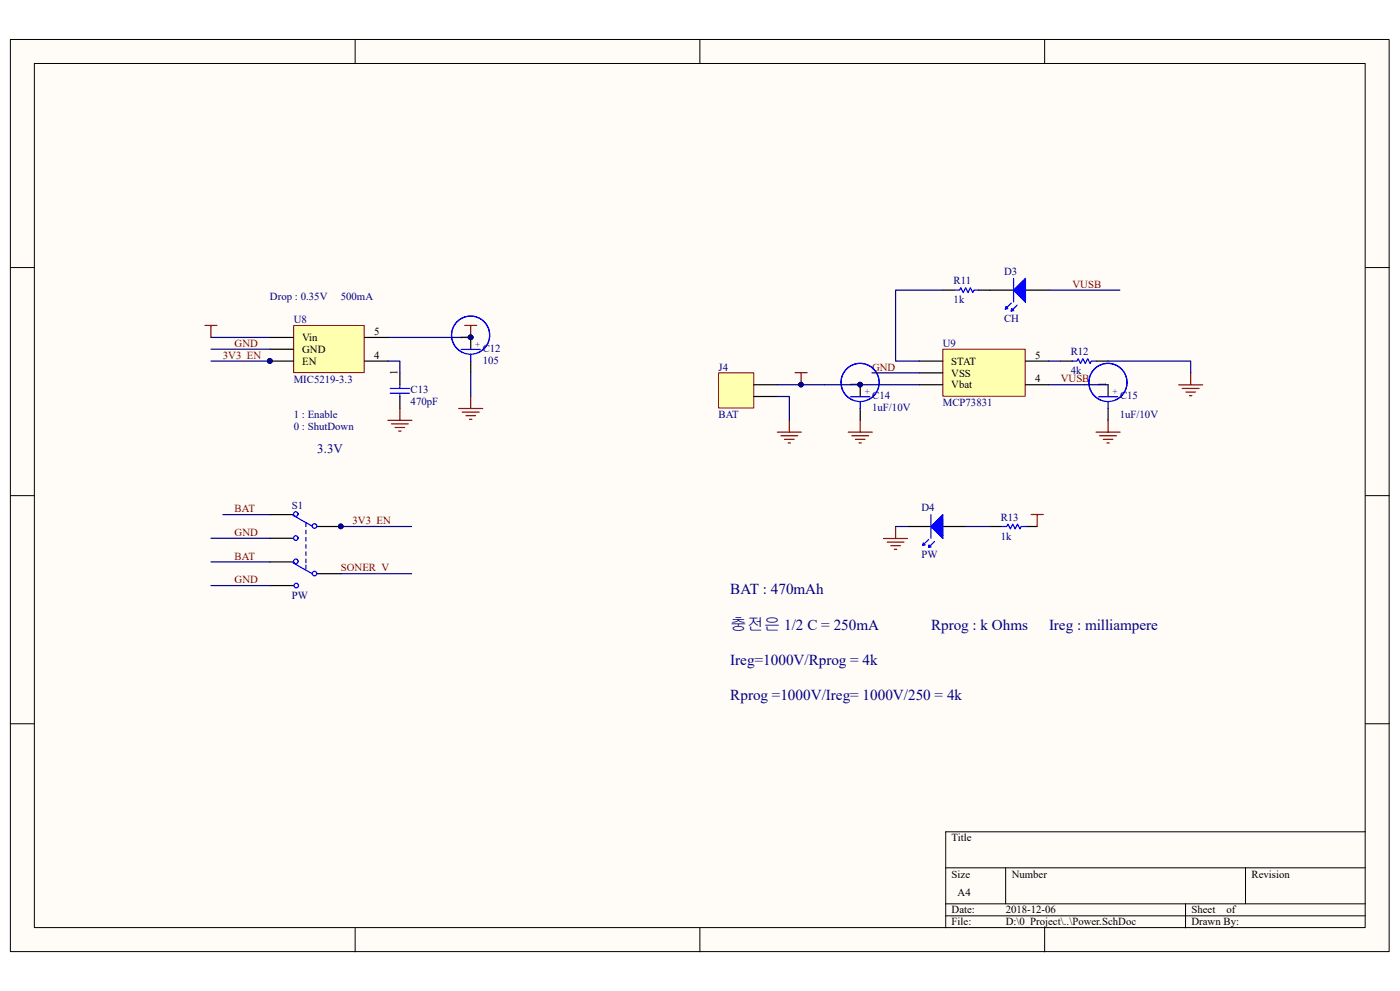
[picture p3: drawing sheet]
<svg xmlns="http://www.w3.org/2000/svg" width="297mm" height="210mm" viewBox="0 0 297 210" stroke-linecap="round" stroke-linejoin="round" font-family="sans-serif">
<g fill="#fffcf8" stroke="#000" stroke-width=".21">
<path d="M2.2 8.4h292.2v193.2h-292.2z" fill-rule="evenodd"/>
<path d="M7.3 13.4h282v183.1h-282z" fill-rule="evenodd"/>
</g>
<g fill="none" stroke="#000" stroke-width=".21">
<path d="M75.3 8.4v5M148.3 8.4v5M221.4 8.4v5M2.2 56.7h5.1M289.4 56.7h5M2.2 105h5.1M289.4 105h5M2.2 153.3h5.1M289.4 153.3h5M289.4 176.2h-89v20.3M75.3 196.5v5.1M148.3 196.5v5.1"/>
<path d="M200.4 183.8h89M200.4 191.4h89M200.4 194h89M213.1 183.8v7.6M221.4 196.5v5.1M251.2 191.4v5.1M263.9 183.8v7.6"/>
</g>
<path d="M199.8 61.5h2.5M207.3 61.5h7.5M217.3 61.5h5M224.8 76.5h2.5M232.3 76.5h2.5" fill="none" stroke="#000" stroke-width=".25"/>
<path d="M214.8 59v5M217.2 59.3v4.3l-2.2-2.1zM202.3 61.5h1.1l.2-.6 .5 1.1 .5-1.1 .5 1.1 .5-1.1 .6 1.1 .2-.5h1M214.3 64.2l-1.3 1.3 .2-.6 .4 .5-.6 .1M214.8 61.5l2.5-2.5v5zM215.6 64.6l-1.3 1.3 .1-.5 .4 .4-.5 .1M227.2 76.5h1l.3-.5 .5 1 .5-1 .5 1 .5-1 .5 1 .3-.5h1" fill="none" stroke="#00f" stroke-width=".25"/>
<path d="M216.6 62.3v-1.5l-.8 .8 .8 .7M217 63.2v-3.4l-1.7 1.7 1.8 1.8" fill="none" stroke="#00f" stroke-width=".76"/>
<path d="M252.3 79v2.5M232.3 91.5h5.1M233 92.3h3.6M233.8 93.1h2M234.6 93.8h.5M234.8 89v2.5M249.8 81.5h5.1M250.6 82.3h3.5M251.3 83h2M252.1 83.8h.5" fill="none" stroke="#800000" stroke-width=".25"/>
<path d="M199.8 74h17.5v9.9h-17.5z" fill-rule="evenodd" fill="#ffffb0" stroke="#800000" stroke-width=".21"/>
<g fill="none" stroke="#000" stroke-width=".25">
<path d="M84.7 79v2.5M99.8 71.5v2.5M99.8 76.5v2.5M194.8 76.5h5M194.8 79h5M217.3 76.5h5M84.7 84v2.5M182.3 81.5v2.5M182.3 86.5v2.5M194.8 81.5h5M217.3 81.5h5M234.8 81.5v2.5"/>
<path d="M234.8 86.5v2.5"/>
</g>
<g fill="none" stroke="#00f" stroke-width=".25">
<path d="M97.7 74h4.1M98.1 74.7a4 4 0 0 1-1.2-6.6 4 4 0 0 1 6.6 1.3 4 4 0 0 1-3.7 5.6M99.8 75v1.6M101.3 74.7a4 4 0 0 0 1.2-6.6 4 4 0 0 0-6.5 1.4 4 4 0 0 0 3.8 5.5M82.7 83.3h4.1M82.7 82.3h4.1M84.7 81.5v.8M84.7 83.3v.8M180.3 84h4M180.7 84.7a4 4 0 0 1-1.3-6.6 4 4 0 0 1 6.6 1.4 4 4 0 0 1-3.7 5.6M182.3 85.1v1.5M183.9 84.7a4 4 0 0 0 1.2-6.6 4 4 0 0 0-6.6 1.4 4 4 0 0 0 3.8 5.6"/>
<path d="M232.8 84h4.1M233.2 84.7a4 4 0 0 1-1.2-6.6 4 4 0 0 1 6.5 1.4 4 4 0 0 1-3.7 5.6M234.8 85.1v1.5M236.4 84.7a4 4 0 0 0 1.2-6.6 4 4 0 0 0-6.6 1.4 4 4 0 0 0 3.8 5.6"/>
</g>
<path d="M44.7 74h12.5M44.7 76.5h12.5M44.7 71.5h12.5M82.2 76.5h2.5v2.5M82.2 71.5h17.6M99.8 79v5M199.8 61.5h-10v15h5M222.3 61.5h15M222.3 81.5h12.5" fill="none" stroke="#000080" stroke-width=".25"/>
<g fill="none" stroke="#800000" stroke-width=".25">
<path d="M168.5 78.9h2.5M169.8 78.9v2.6M82.2 89h5.1M83 89.8h3.5M83.7 90.5h2.1M84.5 91.3h.5M84.7 86.5v2.5M97.2 86.5h5.1M98 87.3h3.5M98.7 88.1h2.1M99.5 88.8h.5M99.8 84v2.5"/>
<path d="M179.8 91.5h5M180.5 92.3h3.6M181.3 93.1h2M182 93.8h.5M182.3 89v2.5"/>
</g>
<g fill="#000080" stroke="#000080" stroke-width=".21">
<circle cx="182.3" cy="81.5" r=".48"/>
<circle cx="169.7" cy="81.5" r=".48"/>
<circle cx="99.7" cy="71.4" r=".48"/>
<circle cx="57.2" cy="76.5" r=".49"/>
</g>
<path d="M62.2 69h15v9.9h-15z" fill-rule="evenodd" fill="#ffffb0" stroke="#800000" stroke-width=".21"/>
<g fill="none" stroke="#000" stroke-width=".25">
<path d="M57.2 71.5h5M57.2 74h5M57.2 76.5h5M77.2 71.5h5M77.2 76.5h5M57.2 109h5M57.2 114h5M57.2 119h5M67.2 111.5h5M192.3 111.5h5M199.8 111.5h5M209.8 111.5h2.5"/>
<path d="M217.3 111.5h2.5M57.2 124h5M67.2 121.5h5"/>
</g>
<g fill="#000080" stroke="#000080" stroke-width=".21">
<circle cx="57.2" cy="76.5" r=".49"/>
<circle cx="99.7" cy="71.4" r=".48"/>
<circle cx="72.2" cy="111.5" r=".48"/>
<circle cx="182.3" cy="81.5" r=".48"/>
</g>
<path d="M43.4 68.9h2.6M44.7 68.9v2.6M98.5 68.9h2.5M99.8 68.9v2.6M187.2 114.1h5.1M188 114.8h3.6M188.8 115.6h2M189.5 116.4h.5M189.8 111.5v2.6M218.5 109h2.6M219.8 109v2.5" fill="none" stroke="#800000" stroke-width=".25"/>
<path d="M184.8 79h10M222.3 76.5h2.5M234.8 76.5h17.5v2.5M174.8 81.5h20M44.7 114h12.5M44.7 119h12.5M47.2 109h10M72.2 111.5h15M189.8 111.5h2.5M204.8 111.5h5M44.7 124h12.5M72.2 121.5h15" fill="none" stroke="#000080" stroke-width=".25"/>
<g fill="none" stroke="#00f" stroke-width=".25">
<path d="M62.1 109.2l4.1 2.2M62.1 119.2l4.1 2.3M64.8 110.8v.7M64.8 112.3v.8M64.8 113.8v.8M64.8 115.4v.7M64.8 116.9v.7M64.8 118.4v.8M64.8 119.7v.7M196.8 114.3l-1.3 1.2 .2-.5 .4 .4-.6 .1M197.3 109v5M198 114.7l-1.2 1.2 .1-.5 .4 .4-.5 .1"/>
<path d="M199.7 109.4v4.3l-2.2-2.2zM199.8 109v5l-2.5-2.5zM212.3 111.5h1l.3-.5 .5 1 .5-1 .5 1 .5-1 .5 1 .3-.5h1"/>
<circle cx="62.7" cy="114" r=".48"/>
<circle cx="62.7" cy="108.9" r=".48"/>
<circle cx="62.7" cy="118.9" r=".48"/>
<circle cx="66.6" cy="111.4" r=".48"/>
<circle cx="62.8" cy="124" r=".48"/>
<circle cx="66.6" cy="121.5" r=".48"/>
</g>
<path d="M199.1 110.8v1.6l-.8-.8zM199.5 113.2v-3.4l-1.7 1.8 1.7 1.8" fill="none" stroke="#00f" stroke-width=".76"/>
<path d="M152.3 79h7.4v7.4h-7.4z" fill-rule="evenodd" fill="#ffffb0" stroke="#800000" stroke-width=".21"/>
<path d="M159.8 81.5h5M159.8 84h5" fill="none" stroke="#000" stroke-width=".25"/>
<path d="M164.8 81.5h10M164.8 84h2.5v5" fill="none" stroke="#000080" stroke-width=".25"/>
<circle cx="169.7" cy="81.5" r=".48" fill="#000080" stroke="#000080" stroke-width=".21"/>
<path d="M164.7 91.5h5.1M165.5 92.3h3.6M166.3 93.1h2M167 93.8h.5M167.3 89v2.5" fill="none" stroke="#800000" stroke-width=".25"/>
<text font-size="3.6" fill="#000080" x="154.8" y="133.4">충전은 1/2 C = 250mA</text>
<g font-size="3.2" fill="#000080">
<text x="154.8" y="125.8">BAT : 470mAh</text>
<text x="197.3" y="133.4">Rprog : k Ohms</text>
<text x="222.3" y="133.4">Ireg : milliampere</text>
<text x="154.8" y="140.9">Ireg=1000V/Rprog = 4k</text>
<text x="154.8" y="148.3">Rprog =1000V/Ireg= 1000V/250 = 4k</text>
</g>
<text font-size="2.8" fill="#000080" x="67.2" y="95.9">3.3V</text>
<g font-size="2.3" fill="#000080">
<text x="212.8" y="58.2">D3</text>
<text x="57.2" y="63.5">Drop : 0.35V</text>
<text x="72.2" y="63.5">500mA</text>
<text x="202.1" y="60.2">R11</text>
<text x="202.1" y="64.3">1k</text>
<text x="62.2" y="68.5">U8</text>
<text x="212.8" y="68.2">CH</text>
<text x="102.3" y="74.5">C12</text>
<text x="102.3" y="77">105</text>
<text x="199.8" y="73.5">U9</text>
<text x="226.9" y="75.2">R12</text>
<text x="62.2" y="81">MIC5219-3.3</text>
<text x="87" y="83.3">C13</text>
<text x="152.3" y="78.5">J4</text>
<text x="226.9" y="79.3">4k</text>
<text x="62.2" y="88.5">1 : Enable</text>
<text x="87" y="85.8">470pF</text>
<text x="152.3" y="88.5">BAT</text>
<text x="184.8" y="84.5">C14</text>
<text x="184.8" y="87.1">1uF/10V</text>
<text x="199.8" y="86">MCP73831</text>
<text x="237.3" y="88.5">1uF/10V</text>
<text x="237.4" y="84.5">C15</text>
<text x="62.2" y="91">0 : ShutDown</text>
<text x="61.9" y="107.8">S1</text>
<text x="195.3" y="108.3">D4</text>
<text x="212.1" y="110.3">R13</text>
<text x="195.3" y="118.3">PW</text>
<text x="212.1" y="114.3">1k</text>
<text x="61.9" y="126.8">PW</text>
</g>
<g font-size="2.3" fill="#800000">
<text x="227.3" y="61">VUSB</text>
<text x="47.2" y="76">3V3_EN</text>
<text x="49.7" y="73.5">GND</text>
<text x="184.8" y="78.5">GND</text>
<text x="224.8" y="81">VUSB</text>
<text x="49.7" y="108.5">BAT</text>
<text x="49.7" y="113.5">GND</text>
<text x="74.7" y="111">3V3_EN</text>
<text x="49.7" y="118.5">BAT</text>
<text x="49.7" y="123.5">GND</text>
<text x="72.2" y="121">SONER_V</text>
</g>
<g font-size="2.3">
<text x="79.3" y="71">5</text>
<text x="99.2" y="71.9" transform="rotate(-90 99.2 71.9)">1</text>
<text x="64" y="72.2">Vin</text>
<text x="64" y="74.8">GND</text>
<text x="64" y="77.3">EN</text>
<text x="79.3" y="76">4</text>
<text x="201.6" y="77.3">STAT</text>
<text x="219.3" y="76">5</text>
<text x="84.2" y="79.5" transform="rotate(-90 84.2 79.5)">1</text>
<text x="181.8" y="82" transform="rotate(-90 181.8 82)">1</text>
<text x="201.6" y="79.8">VSS</text>
<text x="201.6" y="82.3">Vbat</text>
<text x="219.3" y="81">4</text>
<text x="234.3" y="82" transform="rotate(-90 234.3 82)">1</text>
<text x="201.7" y="178.2">Title</text>
<text x="201.7" y="185.9">Size</text>
<text x="214.4" y="185.9">Number</text>
<text x="265.2" y="185.9">Revision</text>
<text x="202.9" y="189.7">A4</text>
<text x="201.7" y="193.5">Date:</text>
<text x="201.7" y="196">File:</text>
<text x="213.1" y="193.5">2018-12-06</text>
<text x="213.1" y="196">D:\0_Project\..\Power.SchDoc</text>
<text x="252.5" y="193.5">Sheet</text>
<text x="252.5" y="196">Drawn By:</text>
<text x="259.9" y="193.5">of</text>
</g>
<g font-size="1.8" fill="#000080">
<text x="100.6" y="72.5" transform="rotate(90 100.6 72.5)">+</text>
<text x="183.2" y="82.5" transform="rotate(90 183.2 82.5)">+</text>
<text x="235.7" y="82.5" transform="rotate(90 235.7 82.5)">+</text>
</g>
</svg>
